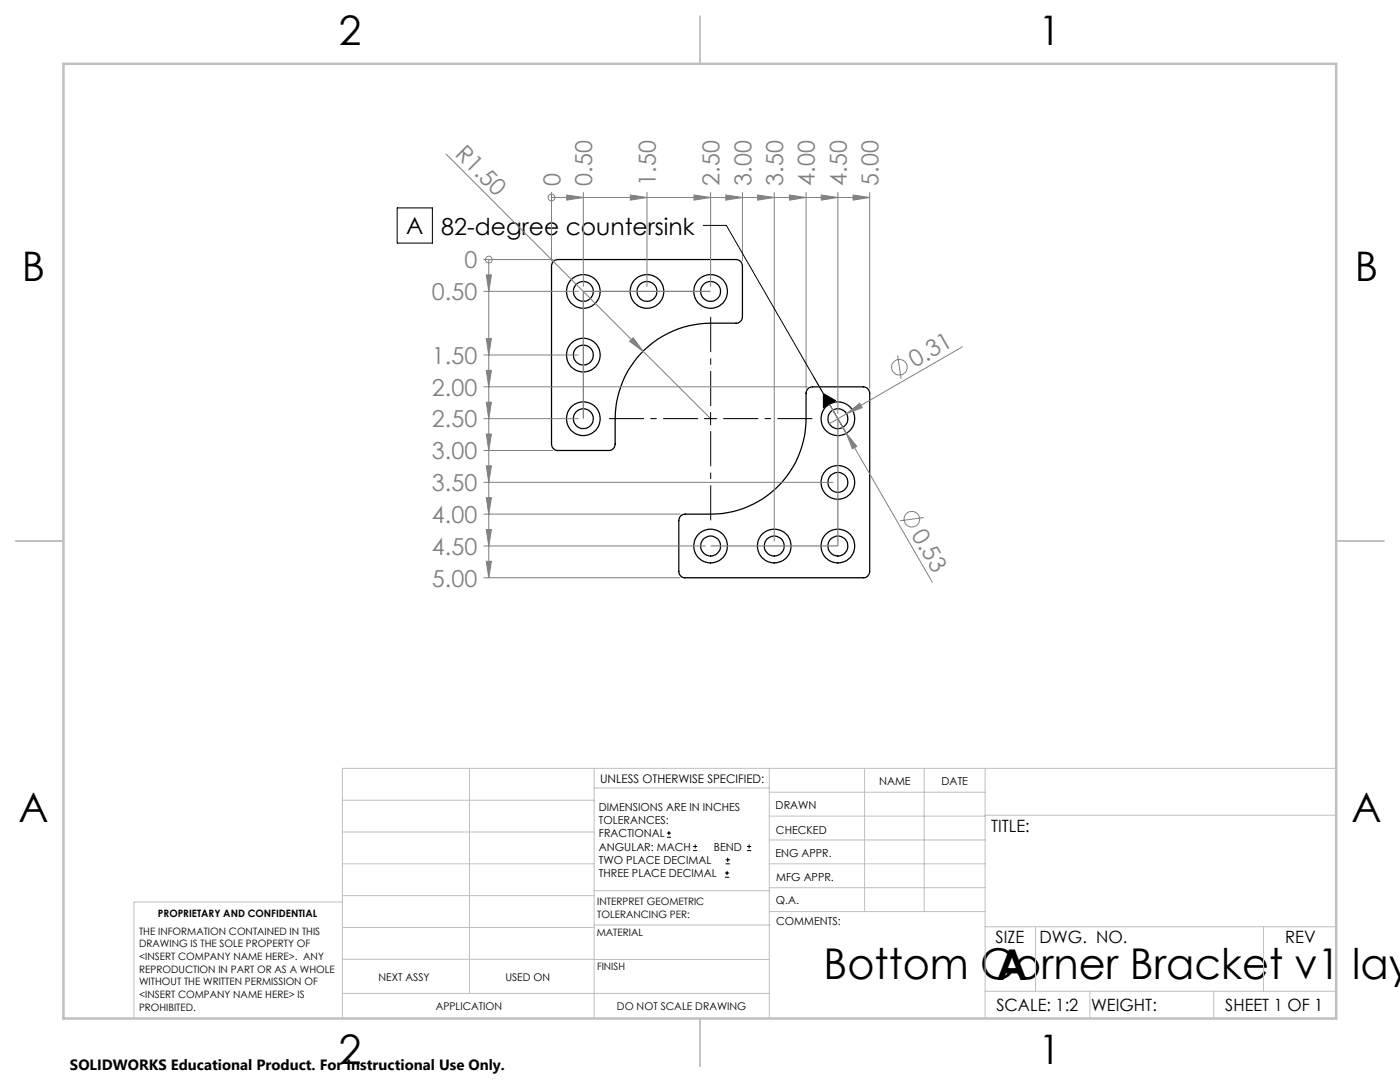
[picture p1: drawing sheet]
<svg xmlns="http://www.w3.org/2000/svg" width="279mm" height="216mm" viewBox="0 0 279 216" stroke-linecap="round" stroke-linejoin="round" font-family="sans-serif">
<g fill="none" stroke="#000" stroke-width=".25">
<path d="M110.3 52.4l.3-.4 .7-.2h35.6a1.33 1.33 0 0 1 1.3 1.3v10.1a1.26 1.26 0 0 1-1.3 1.3 34.9 34.9 0 0 0-8.4 .3 19 19 0 0 0-15.7 18.7v5.1a1.26 1.26 0 0 1-1.3 1.3h-10.2a1.26 1.26 0 0 1-1.2-1.3v-35.5zM135.9 103l.3-.3 .5-.1a40.1 40.1 0 0 0 8.4-.3 19 19 0 0 0 15.8-18.8v-5a1.33 1.33 0 0 1 1.2-1.3h10.2a1.33 1.33 0 0 1 1.3 1.3v35.5a1.26 1.26 0 0 1-1.3 1.3h-35.6a1.26 1.26 0 0 1-1.2-1.3v-10.1z"/>
<circle cx="116.4" cy="58.2" r="1.99"/>
<circle cx="116.4" cy="58.2" r="3.4"/>
<circle cx="129.1" cy="58.2" r="1.99"/>
<circle cx="129.1" cy="58.2" r="3.4"/>
<circle cx="141.8" cy="58.2" r="1.99"/>
<circle cx="141.8" cy="58.2" r="3.4"/>
<circle cx="116.4" cy="70.9" r="1.99"/>
<circle cx="116.4" cy="70.9" r="3.4"/>
<circle cx="116.4" cy="83.6" r="1.99"/>
<circle cx="116.4" cy="83.6" r="3.4"/>
<circle cx="167.2" cy="96.3" r="3.4"/>
<circle cx="167.2" cy="83.6" r="3.4"/>
<circle cx="167.2" cy="83.6" r="2"/>
<circle cx="167.2" cy="96.3" r="2"/>
<circle cx="141.8" cy="109" r="3.4"/>
<circle cx="141.8" cy="109" r="2"/>
<circle cx="154.5" cy="109" r="3.4"/>
<circle cx="154.5" cy="109" r="2"/>
<circle cx="167.2" cy="109" r="3.4"/>
<circle cx="167.2" cy="109" r="2"/>
</g>
<g fill="none" stroke="#808080" stroke-width=".2">
<path d="M89 30.7l39.3 39.4M110.1 39.4h.1M110.1 38.4v13.7M110.1 39.4h63.5M113.1 38.9l3.3 .5-3.3 .5zM116.4 38.4v18.8M125.8 38.9l3.3 .5-3.3 .5zM129.1 38.4v18.8M138.5 38.9l3.3 .5-3.3 .5zM141.8 38.4v18.8M144.9 38.9l3.3 .5-3.3 .5zM148.2 38.4v13.7"/>
<path d="M151.2 38.9l3.3 .5-3.3 .5zM154.5 38.4v69.5M157.6 38.9l3.3 .5-3.3 .5zM160.9 38.4v39.1M163.9 38.9l3.3 .5-3.3 .5zM167.2 38.4v44.2M170.3 38.9l3.3 .5-3.3 .5zM173.6 38.4v39.1M96.6 51.8h13.7M96.6 58.1h18.8M97 54.9h1.1l-.6 3.2zM97.5 51.8v63.5"/>
<path d="M97.5 51.8h.1M96.6 70.8h18.8M96.6 77.2h64.5M97 67.6h1.1l-.6 3.2zM97 73.9h1.1l-.6 3.3zM126.4 67.4l1.9 2.7-2.6-2zM128.3 70.1l13.5 13.4M162.3 75.1l6.6 11.4M179.1 70.9l.7 4.7M192.1 69.2l-23.2 13.3M96.6 83.5h18.8M96.6 89.9h13.7"/>
<path d="M96.6 96.2h69.6M97 80.3h1.1l-.6 3.2zM97 86.6h1.1l-.6 3.3zM97 93h1.1l-.6 3.2zM97 99.3h1.1l-.6 3.3zM165.5 80.6l20.6 35.6M168.9 86.5l2.1 2.6-.9 .5zM168.9 82.5l2.7-2 .4 .9zM168.9 82.5l-3.4 2.1M96.6 102.6h39.1M96.6 108.9h44.2M96.6 115.3h39.1"/>
<path d="M97 105.7h1.1l-.6 3.2zM97 112h1.1l-.6 3.3zM184.4 103.3l-4.8 .6"/>
<circle cx="110" cy="39.4" r=".69"/>
<circle cx="97.6" cy="51.8" r=".68"/>
<circle cx="179.5" cy="73.3" r="1.55"/>
<circle cx="182" cy="103.6" r="1.56"/>
</g>
<g fill="none" stroke="#000" stroke-width=".2">
<path d="M79.3 41.5h7v7h-7zM140.3 45h4.7l20.5 35.6M164.3 78.5l2.5 1.4-2.5 1.5zM140.6 83.5h2.5M141.8 82.3v2.5M133.1 167.1h.8M133.1 166.2h.8M133.5 165.8v.9M138.3 169.7h.8M138.3 168.9h.8M138.7 168.5v.8M144.7 175h.8"/>
<path d="M144.7 174.2h.8M144.8 172.4h.9M144.8 171.6h.9M145.1 173.8v.8M145.2 171.1v.9M149.1 169.7h.8M149.1 168.9h.8M149.5 168.5v.8"/>
</g>
<path d="M141.8 58.1h-25.4v25.4M167.2 83.5v25.4h-25.4" fill="none" stroke="#808080" stroke-width=".25"/>
<path d="M139.3 83.5h-17.8M141.8 81v-17.8M141.8 86v17.8M144.3 83.5h17.8" fill="none" stroke="#000" stroke-width=".2" stroke-dasharray="15.2 1.3 1.3 1.3" stroke-dashoffset="8.2" stroke-linecap="butt"/>
<g fill="none" stroke="#c0c0c0" stroke-width=".2">
<path d="M68.3 159.7h50.3M93.7 153.3v44.9M118.6 153.3v49.9M118.6 157.2h34.9M153.5 153.3v49.9M153.5 158.1h43.1M172.5 153.3v28.6M184.4 153.3v28.6M196.6 153.3v49.9M266.7 153.3h-198.4v49.9M68.3 178.7h50.3M68.3 172.4h50.3"/>
<path d="M68.3 166h50.3M68.3 180h-41.6v23.2M118.6 177.7h35M153.5 167.6h43.1M153.5 162.8h43.1M153.5 172.4h43.1M153.5 177.1h43.1M196.6 162.7h70.1M68.3 198.2h85.2M68.3 191.4l85.2 .1M68.3 185.1h50.3M118.6 184.6h35"/>
<path d="M153.6 181.9h43M196.6 197.8h70.1M196.6 184.9h70.1M206.7 184.9v12.9M217.5 197.8v5.4M242.2 197.8v5.4M252.2 184.9v12.9"/>
</g>
<path d="M139.7 3.2v9.5M3.1 107.9h9.6M266.7 107.9h9.5M139.7 203.2v9.6" fill="none" stroke="#c0c0c0" stroke-width=".25"/>
<path d="M12.7 12.7h254v190.5h-254z" fill="none" stroke="#c0c0c0" stroke-width=".5"/>
<g fill="#808080">
<path d="M126.4 67.4l1.9 2.7-2.6-2z"/>
<path d="M168.9 82.5l2.7-2 .4 .9z"/>
<path d="M168.9 86.5l2.1 2.6-.9 .5z"/>
<path d="M97 54.9h1.1l-.6 3.2zM97 67.6h1.1l-.6 3.2zM97 80.3h1.1l-.6 3.2zM97 86.6h1.1l-.6 3.3zM97 73.9h1.1l-.6 3.3zM97 93h1.1l-.6 3.2zM97 99.3h1.1l-.6 3.3zM97 105.7h1.1l-.6 3.2zM97 112h1.1l-.6 3.3z"/>
<path d="M113.1 38.9l3.3 .5-3.3 .5zM125.8 38.9l3.3 .5-3.3 .5zM138.5 38.9l3.3 .5-3.3 .5zM144.9 38.9l3.3 .5-3.3 .5zM151.2 38.9l3.3 .5-3.3 .5zM157.6 38.9l3.3 .5-3.3 .5zM163.9 38.9l3.3 .5-3.3 .5zM170.3 38.9l3.3 .5-3.3 .5z"/>
</g>
<path d="M164.3 78.5l2.5 1.4-2.5 1.5z" fill="#000"/>
<g font-size="8.5">
<text x="164.4" y="195.4">Bottom Corner Bracket v1 lay</text>
<text x="198.9" y="195.5">A</text>
</g>
<g font-size="8.1">
<text x="67.6" y="8.9">2</text>
<text x="207.3" y="8.9">1</text>
<text x="4.4" y="56.1">B</text>
<text x="270.4" y="56.1">B</text>
<text x="3.7" y="164.1">A</text>
<text x="269.7" y="164.1">A</text>
<text x="67.6" y="212.4">2</text>
<text x="207.3" y="212.4">1</text>
</g>
<g font-size="4.7" fill="#808080">
<text x="90.6" y="30.9" transform="rotate(45 90.6 30.9)">R1.50</text>
<text x="111.8" y="37.1" transform="rotate(-90 111.8 37.1)">0</text>
<text x="118.2" y="37.1" transform="rotate(-90 118.2 37.1)">0.50</text>
<text x="130.9" y="37.1" transform="rotate(-90 130.9 37.1)">1.50</text>
<text x="143.6" y="37.1" transform="rotate(-90 143.6 37.1)">2.50</text>
<text x="149.9" y="37.1" transform="rotate(-90 149.9 37.1)">3.00</text>
<text x="156.3" y="37.1" transform="rotate(-90 156.3 37.1)">3.50</text>
<text x="162.6" y="37.1" transform="rotate(-90 162.6 37.1)">4.00</text>
<text x="169" y="37.1" transform="rotate(-90 169 37.1)">4.50</text>
<text x="175.4" y="37.1" transform="rotate(-90 175.4 37.1)">5.00</text>
<text x="92.7" y="53.5">0</text>
<text x="86.2" y="59.9">0.50</text>
<text x="86.2" y="72.6">1.50</text>
<text x="182.6" y="73.5" transform="rotate(-30 182.6 73.5)">0.31</text>
<text x="86.2" y="78.9">2.00</text>
<text x="86.2" y="85.3">2.50</text>
<text x="86.2" y="91.6">3.00</text>
<text x="86.2" y="98">3.50</text>
<text x="86.2" y="104.4">4.00</text>
<text x="181.8" y="106.7" transform="rotate(60 181.8 106.7)">0.53</text>
<text x="86.2" y="110.7">4.50</text>
<text x="86.2" y="117.1">5.00</text>
</g>
<g font-size="4.7">
<text x="81.1" y="46.7">A</text>
<text x="88.1" y="46.9">82-degree countersink</text>
</g>
<g font-size="3.4">
<text x="197.8" y="166">TITLE:</text>
<text x="198.7" y="188.1">SIZE</text>
<text x="207.5" y="188.1">DWG. NO.</text>
<text x="256.5" y="188.2">REV</text>
<text x="198.8" y="201.7">SCALE: 1:2</text>
<text x="217.7" y="201.8">WEIGHT:</text>
<text x="244.5" y="201.7">SHEET 1 OF 1</text>
</g>
<text font-size="3" x="14" y="213.5">SOLIDWORKS Educational Product. For Instructional Use Only.</text>
<text font-size="2.4" x="119.8" y="156.2">UNLESS OTHERWISE SPECIFIED:</text>
<g font-size="2.2">
<text x="119.5" y="161.8">DIMENSIONS ARE IN INCHES</text>
<text x="154.8" y="161.4">DRAWN</text>
<text x="175.4" y="156.6">NAME</text>
<text x="187.9" y="156.7">DATE</text>
<text x="119.5" y="164.4">TOLERANCES:</text>
<text x="119.5" y="167.1">FRACTIONAL</text>
<text x="154.9" y="166.3">CHECKED</text>
<text x="119.5" y="169.7">ANGULAR: MACH</text>
<text x="119.5" y="172.4">TWO PLACE DECIMAL</text>
<text x="142.5" y="169.7">BEND</text>
<text x="154.8" y="171">ENG APPR.</text>
<text x="119.5" y="175">THREE PLACE DECIMAL</text>
<text x="154.9" y="175.7">MFG APPR.</text>
<text x="154.9" y="180.4">Q.A.</text>
<text x="154.9" y="184.6">COMMENTS:</text>
</g>
<g font-size="2.1">
<text x="75.5" y="195.7">NEXT ASSY</text>
<text x="100.9" y="195.7">USED ON</text>
<text x="86.9" y="201.5">APPLICATION</text>
<text x="123.1" y="201.6">DO NOT SCALE DRAWING</text>
</g>
<g font-size="2">
<text x="31.5" y="182.9">PROPRIETARY AND CONFIDENTIAL</text>
<text x="119.2" y="180.6">INTERPRET GEOMETRIC</text>
<text x="119.2" y="183.1">TOLERANCING PER:</text>
<text x="27.8" y="186.5">THE INFORMATION CONTAINED IN THIS</text>
<text x="27.8" y="189">DRAWING IS THE SOLE PROPERTY OF</text>
<text x="27.8" y="191.6">&lt;INSERT COMPANY NAME HERE&gt;. ANY</text>
<text x="119.1" y="186.7">MATERIAL</text>
<text x="27.8" y="194.1">REPRODUCTION IN PART OR AS A WHOLE</text>
<text x="27.8" y="196.6">WITHOUT THE WRITTEN PERMISSION OF</text>
<text x="119.1" y="193.5">FINISH</text>
<text x="27.8" y="199.1">&lt;INSERT COMPANY NAME HERE&gt; IS</text>
<text x="27.8" y="201.7">PROHIBITED.</text>
</g>
</svg>
